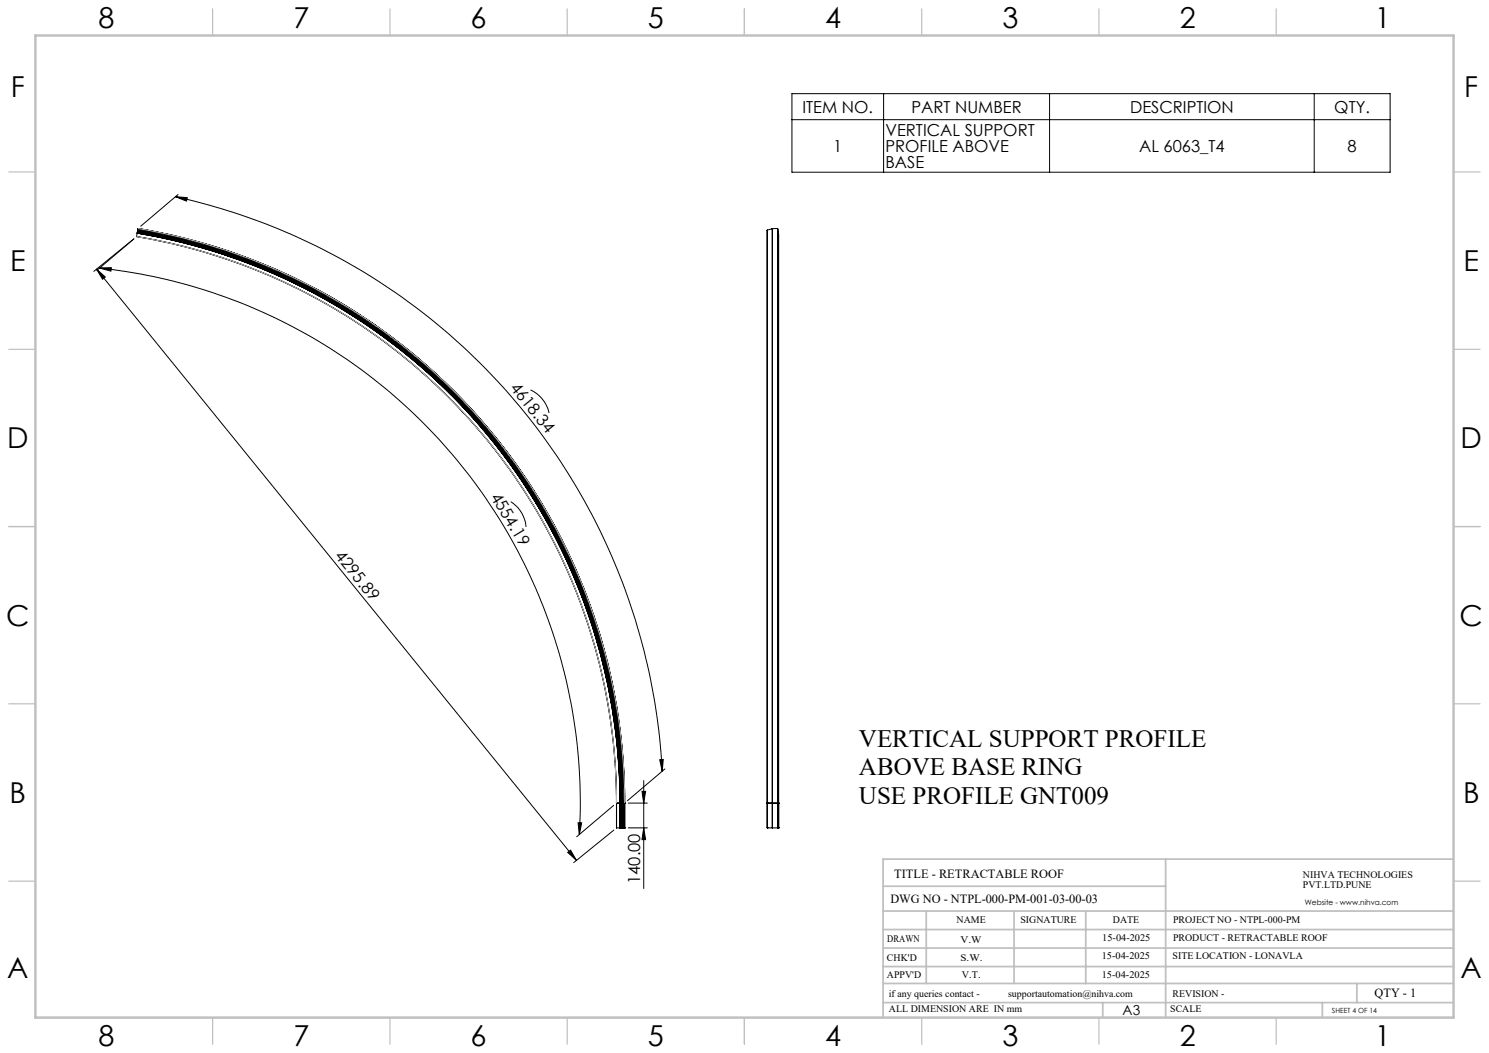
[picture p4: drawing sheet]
<svg xmlns="http://www.w3.org/2000/svg" width="420mm" height="297mm" viewBox="0 0 420 297" stroke-linecap="round" stroke-linejoin="round" font-family="sans-serif">
<g fill="none" stroke="#000" stroke-width=".28">
<path d="M223.4 26.4h168.7v22.2h-168.7zM223.4 33.8h168.7M249.2 26.4v22.2M296.1 26.4v22.2M370.7 26.4v22.2M49.5 55.5l3.3 .2-.2 1zM49.5 55.5a175.3 175.3 0 0 1 137.3 162.1M50.2 54.9l-10.5 8.9M27.2 75.9l2.5 2.2-.8 .7zM27.2 75.9l135.4 166.8M28 75.6l3.4-.1-.1 1zM28 75.6a151.6 151.6 0 0 1 135.4 159.8"/>
<path d="M37.7 67.4l-11.2 9.1M37.8 67.4l-10.5 8.9M38.5 66.7a162.1 162.1 0 0 1 135.4 159.8M38.5 66.7a162 162 0 0 1 135.4 159.8M38.5 66.7h.1M38.7 65.8a163 163 0 0 1 136.2 160.7M38.7 65.8a162.9 162.9 0 0 1 136.2 160.7M38.7 65.8h.1M38.7 65.7a163 163 0 0 1 136.2 160.8M38.7 65.8l-.2 .9M38.7 65.7v.1M38.7 65.5a163.2 163.2 0 0 1 136.4 161"/>
<path d="M38.7 65.5a163.2 163.2 0 0 1 136.5 161M38.7 65.5h.1M38.7 65.5v.2M38.8 65.2a163.5 163.5 0 0 1 136.6 161.3M38.8 65.2a163.6 163.6 0 0 1 136.6 161.3M38.8 65.2h.1M38.8 65.2l-.1 .3M38.8 64.9h.1M38.8 64.9a163.8 163.8 0 0 1 136.9 161.6M38.8 64.9a163.9 163.9 0 0 1 136.9 161.6M38.8 64.9v.3M38.9 64.4a164.3 164.3 0 0 1 137.3 162.1"/>
<path d="M38.9 64.5a164.2 164.2 0 0 1 137.2 162M38.9 64.5h.1M38.9 64.5l-.1 .4M38.9 64.4v.1M216.4 64.9v161.6M217.8 64.5v162M217.8 64.5l-1.4 .4M217.9 64.5v162M217.9 64.5h-.1M219.3 64.4h.1M219.3 64.4v162.1M219.3 64.4l-1.4 .1"/>
<path d="M219.4 64.4v162.1M219.5 65.3h.1M219.5 65.3v161.2M219.5 65.3h-.1M219.5 65.3l.1 161.2M149.6 110a9.4 9.4 0 0 1 5.3 6.5M144.1 141.5a9.3 9.3 0 0 1 4.3 7.1M186.1 214.3l1-.1-.3 3.4zM187.5 216.9l-10.5 8.9M163.1 232.1h1l-.7 3.3zM173.1 227.2l-10.4 8.8M173.1 234.1l-11.3 9.2"/>
<path d="M173.9 226.5h.1M173.9 226.5v7h2.3M173.9 226.5h2.3M174.9 233.5h.1M174.9 226.5h.1M174.9 226.5v7M175.1 226.5v7l.1-7M175.1 226.5h.1M175.4 233.5h.1M175.4 226.5h.1M175.4 226.5v7M175.7 233.5h.1"/>
<path d="M175.7 226.5h.1M175.7 226.5v7M176.1 233.5h.1M176.1 226.5h.1M176.1 226.5v7M176.2 233.5h.1M176.2 226.5h.1M176.2 226.5v7M177.2 233.5h5.4M177.2 226.5h5.4M181.1 223.2h1l-.5 3.3zM181.6 220.2v30.4"/>
<path d="M181.6 233.5l.5 3.3h-1zM216.4 226.5h.1M216.4 233.5h.1M216.4 233.5h1.4M216.4 226.5h1.4M216.4 226.5v7M217.8 226.5h.1M217.8 233.5h.1M217.8 226.5v7M217.9 233.5h1.7M217.9 226.5h1.7M217.9 226.5v7"/>
<path d="M219.3 226.5l.1 7M219.3 226.5h.1M219.4 226.5v7M219.4 226.5h.1M219.4 233.5h.1M219.5 226.5h.1M219.5 226.5v7v-7M219.6 226.5h.1M219.6 233.5h.1M219.6 226.5v7M160.1 240.4l.8-.6 1.7 2.9z"/>
</g>
<path d="M38.5 66.7a161.9 161.9 0 0 1 135.4 159.8M38.9 64.4a164.4 164.4 0 0 1 137.3 162.1" fill="none" stroke="#c0c0c0" stroke-width=".28"/>
<g fill="none" stroke="#c0c0c0" stroke-width=".35">
<path d="M60 2.5v7.5M110 2.5v7.5M160 2.5v7.5M210 2.5v7.5M260 2.5v7.5M310 2.5v7.5M360 2.5v7.5M2.5 48.5h7.5M410 48.5h7.5M2.5 98.5h7.5M410 98.5h7.5M2.5 148.5h7.5"/>
<path d="M410 148.5h7.5M2.5 198.5h7.5M410 198.5h7.5M2.5 248.5h7.5M410 248.5h7.5M60 287v7.5M110 287v7.5M160 287v7.5M210 287v7.5M260 287v7.5M310 287v7.5M360 287v7.5"/>
</g>
<g fill="none" stroke="#c0c0c0" stroke-width=".5">
<path d="M249.1 257h160.9M249.1 250h79.7M261.3 257v20.4M286 257v20.4M306.2 257v20.4M328.8 242.3v44.7M410 242.3h-160.9v44.7M249.1 272.6h160.9M249.1 267.4h160.9M249.1 262.2h160.9M249.1 277.4h160.9M382.7 277.4v5.4"/>
<path d="M249.1 282.8h160.9M311 282.8v4.2M373 282.8v4.2"/>
</g>
<path d="M10 10h400v277h-400z" fill="none" stroke="#c0c0c0" stroke-width=".7"/>
<g fill="#000">
<path d="M27.2 75.9l2.5 2.2-.8 .7zM160.1 240.4l.8-.6 1.7 2.9z"/>
<path d="M186.1 214.3l1-.1-.3 3.4zM49.5 55.5l3.3 .2-.2 1z"/>
<path d="M163.1 232.1h1l-.7 3.3zM28 75.6l3.4-.1-.1 1z"/>
<path d="M181.6 233.5l.5 3.3h-1zM181.1 223.2h1l-.5 3.3z"/>
</g>
<g font-size="8.1">
<text x="27.8" y="8">8</text>
<text x="82.8" y="8">7</text>
<text x="132.8" y="8">6</text>
<text x="182.8" y="8">5</text>
<text x="232.8" y="8">4</text>
<text x="282.8" y="8">3</text>
<text x="332.8" y="8">2</text>
<text x="387.8" y="8">1</text>
<text x="3" y="27.2">F</text>
<text x="413" y="27.2">F</text>
<text x="2.8" y="76.5">E</text>
<text x="412.8" y="76.5">E</text>
<text x="2" y="126.5">D</text>
<text x="412" y="126.5">D</text>
<text x="1.7" y="176.5">C</text>
<text x="411.7" y="176.5">C</text>
<text x="2.7" y="226.5">B</text>
<text x="412.7" y="226.5">B</text>
<text x="2" y="275.7">A</text>
<text x="412" y="275.7">A</text>
<text x="27.8" y="295">8</text>
<text x="82.8" y="295">7</text>
<text x="132.8" y="295">6</text>
<text x="182.8" y="295">5</text>
<text x="232.8" y="295">4</text>
<text x="282.8" y="295">3</text>
<text x="332.8" y="295">2</text>
<text x="387.8" y="295">1</text>
</g>
<g font-size="7.1">
<text x="242.3" y="210.6">VERTICAL SUPPORT PROFILE</text>
<text x="242.3" y="218.7">ABOVE BASE RING</text>
<text x="242.3" y="226.7">USE PROFILE GNT009</text>
</g>
<g font-size="4.7">
<text x="226.4" y="31.8">ITEM NO.</text>
<text x="257.1" y="31.8">PART NUMBER</text>
<text x="318.8" y="31.8">DESCRIPTION</text>
<text x="376.4" y="31.8">QTY.</text>
<text x="249.8" y="38.3">VERTICAL SUPPORT</text>
<text x="235" y="42.8">1</text>
<text x="249.8" y="42.8">PROFILE ABOVE</text>
<text x="249.8" y="47.4">BASE</text>
<text x="321.3" y="42.8">AL 6063_T4</text>
<text x="380.1" y="42.8">8</text>
<text x="143.7" y="109.4" transform="rotate(51 143.7 109.4)">4618.34</text>
<text x="138.2" y="140.1" transform="rotate(59 138.2 140.1)">4554.19</text>
<text x="94.3" y="156.8" transform="rotate(51 94.3 156.8)">4295.89</text>
<text x="180.6" y="249.3" transform="rotate(-90 180.6 249.3)">140.00</text>
</g>
<text font-size="3.9" x="316.7" y="286.4">A3</text>
<g font-size="3.5">
<text x="252.2" y="247.6">TITLE - RETRACTABLE ROOF</text>
<text x="251.2" y="254.7">DWG NO - NTPL-000-PM-001-03-00-03</text>
<text x="387.7" y="281.1">QTY - 1</text>
</g>
<g font-size="2.8">
<text x="367.5" y="247.6">NIHVA TECHNOLOGIES</text>
<text x="367.5" y="250.5">PVT.LTD.PUNE</text>
<text x="269.8" y="260.3">NAME</text>
<text x="287.8" y="260.3">SIGNATURE</text>
<text x="313.9" y="260.4">DATE</text>
<text x="330.9" y="260.4">PROJECT NO - NTPL-000-PM</text>
<text x="250.3" y="265.6">DRAWN</text>
<text x="270.9" y="266.1">V.W</text>
<text x="310.9" y="265.5">15-04-2025</text>
<text x="330.9" y="265.5">PRODUCT - RETRACTABLE ROOF</text>
<text x="250.2" y="271.1">CHK'D</text>
<text x="250.2" y="275.8">APPV'D</text>
<text x="270.9" y="271.1">S.W.</text>
<text x="271.3" y="275.8">V.T.</text>
<text x="310.8" y="270.6">15-04-2025</text>
<text x="310.8" y="275.8">15-04-2025</text>
<text x="330.7" y="270.6">SITE LOCATION - LONAVLA</text>
<text x="250.7" y="281.1">if any queries contact -</text>
<text x="284.3" y="281.1">supportautomation@nihva.com</text>
<text x="330.7" y="281.1">REVISION -</text>
<text x="250.7" y="285.6">ALL DIMENSION ARE IN mm</text>
<text x="330.1" y="285.6">SCALE</text>
</g>
<text font-size="2.1" x="368.1" y="255.1">Website - www.nihva.com</text>
<text font-size="2" x="375.7" y="285.6">SHEET 4 OF 14</text>
</svg>
